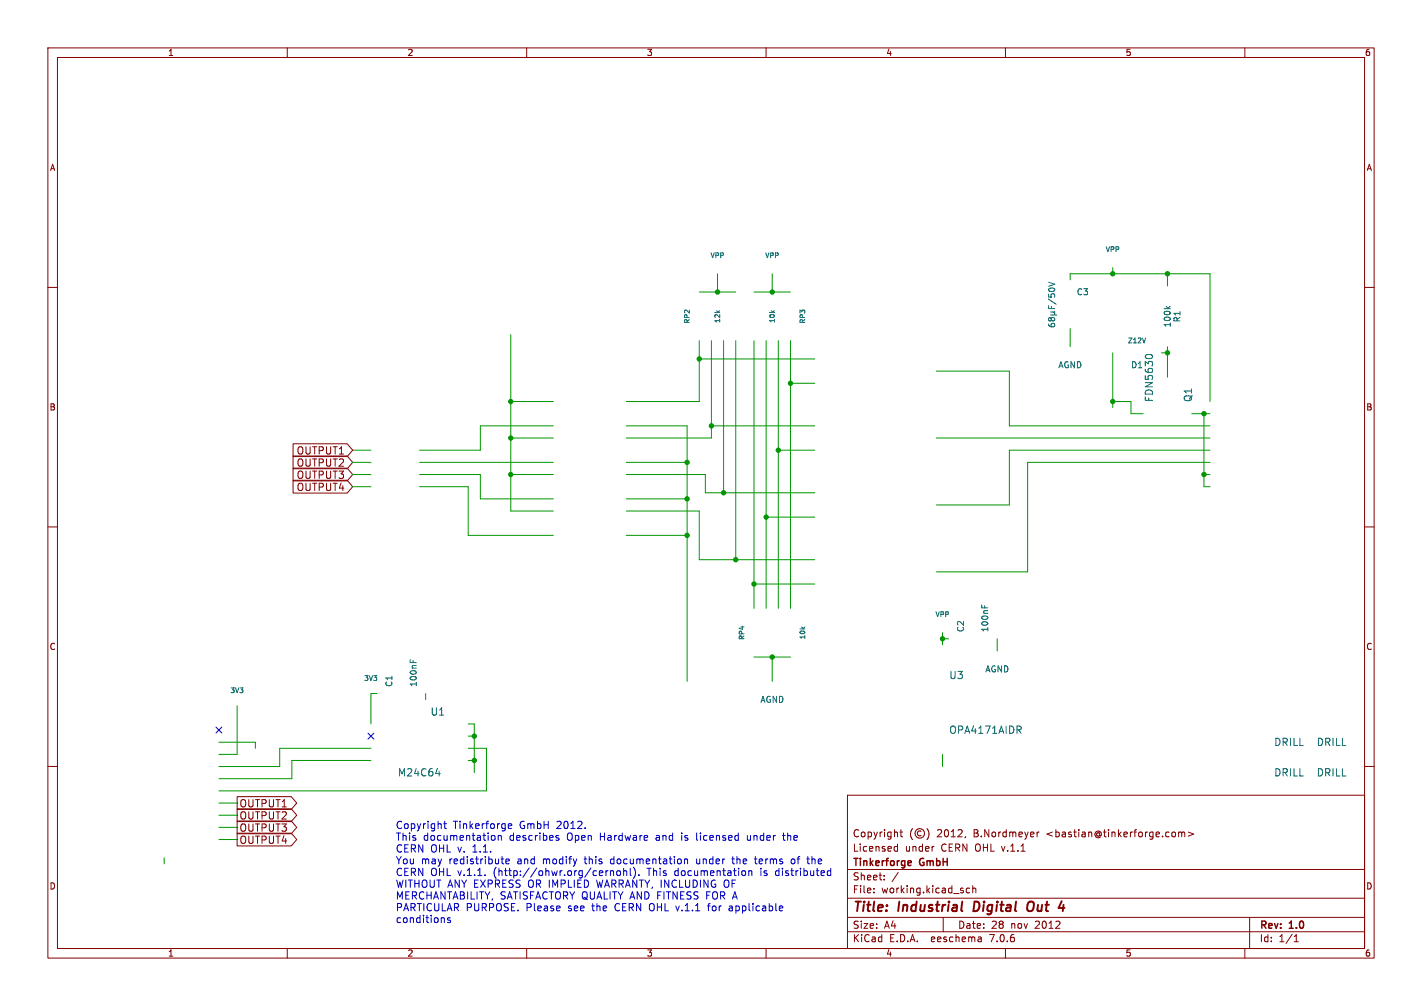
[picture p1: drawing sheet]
<svg xmlns="http://www.w3.org/2000/svg" width="297mm" height="210mm" viewBox="0 0 297 210" stroke-linecap="round" stroke-linejoin="round" font-family="sans-serif">
<g fill="none" stroke="#840000" stroke-width=".21">
<path d="M10 10h277v190h-277zM12 12h273v186h-273zM60 10v2M110 10v2M160 10v2M210 10v2M260 10v2M10 60h2M285 60h2M61.2 97.7h11.3l1.2 1.4-1.2 1.3h-11.3zM61.2 95.2h11.3l1.2 1.3-1.2 1.4h-11.3zM61.2 92.6h11.3l1.2 1.4-1.2 1.3h-11.3z"/>
<path d="M10 110h2M61.2 100.3h11.3l1.2 1.3-1.2 1.3h-11.3zM285 110h2M10 160h2M285 160h2M49.5 168.8h11.3l1.2 1.4-1.2 1.3h-11.3zM49.5 166.3h11.3l1.2 1.3-1.2 1.4h-11.3zM49.5 171.4h11.3l1.2 1.3-1.2 1.4h-11.3zM49.5 173.9h11.3l1.2 1.4-1.2 1.3h-11.3zM177 166h108v32h-108zM186.9 177.6h.6M186.9 176.8h.6"/>
<path d="M187.5 176.2v1.5M188 173.7h.5M188.2 173.2v1.3l.3 .2M190.6 173a1.72 1.72 0 0 0 0 2.3M192.4 173.6a.52 .52 0 0 0-.8 .4 .52 .52 0 0 0 .8 .4M193.6 173a1.72 1.72 0 0 1 0 2.3M195 176.7h.1M201.7 174.6l-.2 .3M216.6 173.7v1M217 173.7l-.4 .3M245 173.7l.4 .1 .1 .2v.6l-.5 .1M246.2 173.8l.4-.1 .2 .2"/>
<path d="M246.2 173.7v1M246.8 173.9l.2-.2 .4 .1 .1 .9M246.8 173.9v.8M248.2 173.7l1.1 .4-1.1 .5M60 198v2M110 198v2M160 198v2M177 194.5h108M177 191.5h108M177 187.5h108M177 181.5h108M182.5 186.3v.1"/>
<path d="M182.5 185.5v.1M184.7 183.6v.1M184.7 182.8v.1M187.6 182.1l-1.3 2M197 191.5v3M202.5 185.5l-.4-.1-.3 .3 .2 .6h.5M203.2 185.5l.2-.1 .3 .1 .1 .9M203.2 184.9v1.5M204.9 195.7l.1 .9M205 196.5l-.2 .1M205 196h-.2M210 198v2"/>
<path d="M260 198v2M261 191.5v6.5M270.3 196.6h.9M270.3 195.5l.4-.4v1.5"/>
<circle cx="192.1" cy="174" r="1"/>
</g>
<path d="M203.6 188.2l-.3 2h.5M215.6 188.2a.77 .77 0 0 0-1 .7l-.1 .6 .2 .6a.71 .71 0 0 0 1-.2M221.1 189.5h1.2" fill="none" stroke="#840000" stroke-width=".4"/>
<path d="M190.1 179.7l.2 .3-.7 .2M190.3 180.6l-.2 .1" fill="none" stroke="#840000" stroke-width=".3"/>
<g fill="none" stroke="#0000c2" stroke-width=".21">
<path d="M92.7 172h.5M92.9 171.4v1.3l.3 .3M102.8 174.5l.3-.1 .3 .3-.1 .6-.2 .1-.3-.1M104.1 174.5l.2-.1 .3 .1 .1 .9M104.1 174.4v1M104.6 179.3h.6M105.7 179.8l.7-.1-.1-.3-.4-.1-.2 .2v.8h.6M106.2 172.5l.7-.2-.1-.3h-.4l-.2 .2v.7h.6M116.2 174.5h.5M116.2 174.8l.5 .2 .1 .2-.3 .2-.4-.1M122.2 172.8v.2M143 179.5l.2-.2 .3 .1 .1 .9"/>
<path d="M143 179.3v1M145.5 173.9l.1 1.4M145.5 179.3l.1 1M152.8 179.3h.6M153 178.8l.1 1.5M156.1 174.4v.8l.2 .2M157.5 179.3h.6M157.8 178.8v1.3l.2 .2M163.4 174.4h.6M163.6 173.9v1.3l.3 .2M165.7 179.3l-.3 .1-.2 .2 .1 .6 .4 .1M168.5 179.3h.6"/>
<path d="M92.7 191.7l.1 .9M94 191.7l-.3-.1-.2 .2v.2l.5 .2v.3h-.5M104.9 180.3h.3M126.8 181.8h.2M127.5 181.9l.2-.1h.4l.1 1M127.5 181.8v1M128.9 181.9l.2-.1 .4 .1 .1 .6-.1 .2-.4 .1-.2-.2zM130.3 181.9l.2-.1h.3l.1 1M130.3 181.3v1.5M131.6 181.3v1.3l.3 .2M132.4 181.1a1.79 1.79 0 0 1 0 2.2M133.5 182.6v.2"/>
<path d="M147.7 189.1h.6M148 188.8v1.3M151.3 183.9v1.1M152.8 189.1l-.5 .1M152.8 189.6h-.3l-.3 .2 .1 .3h.5M156.4 181.9l.2-.1h.4v1M156.4 181.8v1M162 181.9v.7M163.4 189.2l.1 .3-.7 .1M168.8 180.3h.3M172.9 181.8h.6M172.9 182.7h.6"/>
<path d="M173.5 181.3v1.5"/>
</g>
<g fill="none" stroke="#009600" stroke-width=".21">
<path d="M149.9 57.2v3.8M161.3 57.2v3.8M223.5 58.4v-1.2h29.2v26.6M232.4 55.9v1.3M243.8 57.2v2.5M106.7 69.9v36.8h8.9M146 71.1v12.7h-15.2M146 61h7.7M146 74.9h24.2M148.6 71.1v20.3h-17.8M151.1 71.1v31.8M153.7 71.1v45.7"/>
<path d="M157.5 61h7.6M157.5 71.1v55.9M160 71.1v55.9M162.6 71.1v55.9M165.1 71.1v55.9M195.6 77.5h15.2v11.4h41.9M223.5 68.6v3.8M232.4 73.7v11.4M242.6 73.7h1.2M243.8 72.4v6.3M73.7 96.5h3.8M73.7 99.1h3.8"/>
<path d="M73.7 94h3.8M87.6 99.1h12.7v5h15.3M87.6 96.5h28M106.7 83.8h8.9M106.7 99.1h8.9M106.7 91.4h8.9M115.6 88.9h-15.3v5.1h-12.7M130.8 88.9h12.7v53.3M130.8 96.5h12.7M130.8 99.1h16.5v3.8h22.9M148.6 88.9h21.6M162.6 94h7.6"/>
<path d="M165.1 80h5.1M195.6 91.4h57.1M232.4 83.8h3.8v2.6h2.6M248.9 86.4h3.8M251.5 99.1h1.2M251.5 86.4v15.2h1.2M252.7 96.5h-38.1v22.9h-19M252.7 94h-41.9v11.4h-15.2M73.7 101.6h3.8M87.6 101.6h10.2v10.2h17.8M130.8 111.8h12.7M130.8 104.1h12.7"/>
<path d="M130.8 106.7h15.2v10.1h24.2M160 108h10.2M157.5 137.2h7.6M157.5 121.9h12.7M161.3 137.2v5M196.8 132.1v2.5M196.8 133.4h1.3M208.3 133.4v2.5M45.7 154.9h7.6v1.3M49.5 147.3v10.2h-3.8M77.5 156.2h-19.1v3.8h-12.7M77.5 158.8h-16.5v3.8h-15.3"/>
<path d="M78.7 144.8h-1.2v6.3M88.9 144.8v1.3M97.8 156.2h3.8v8.9h-55.9M97.8 151.1h1.3v10.2M97.8 158.8h1.3M97.8 153.7h1.3M196.8 157.5v2.5M34.3 179.1v1.2M45.7 172.7h3.8M45.7 170.2h3.8M45.7 175.3h3.8M45.7 167.6h3.8"/>
</g>
<path d="M45.1 151.8l1.2 1.2M46.3 151.8l-1.2 1.2M76.9 153.1l1.2 1.2M78.1 153.1l-1.2 1.2" fill="none" stroke="#000084" stroke-width=".21"/>
<g fill="none" stroke="#006464" stroke-width=".21">
<path d="M219 58.9l1.3 .4-1.3 .5M219 62.4l1.6 1.1M219 61.4v.6l.6 .1v-.6l.6-.1 .1 .2-.1 .5M219 63.8v.6h1.3M219 67.6l.1 .4 .2 .2h.7l.3-.2-.1-.4h-.6l-.1 .4 .2 .2M219.1 60.3a.75 .75 0 0 1 1.2 .2 .72 .72 0 0 1-1.3-.1zM219.4 65.7h1.3M219.4 65.1h.7M219.6 66.5l-.3-.2-.3 .2v.3l.3 .2 .3-.2M219.6 66.5l.2-.2 .4 .1 .1 .1-.1 .4-.2 .1h-.3l-.1-.2M219.6 66.5v.3M219.6 64v.4"/>
<path d="M220.1 65.1l.2 .2-.2 .4M220.3 65l-.2 .1M239.2 74.4a.95 .95 0 0 1 1.5 0M243.6 64l.5 .4M244.4 64l-.5 .3M85.7 137.7v.6M86.3 137.9v.4M205 126.3v.6M205.7 126.5v.4M212.8 152.4l.5 .7M213 151.6l.3 .3-.1 .3-.2 .2M91 161.5h.9"/>
<path d="M91.7 161v1"/>
</g>
<g fill="#009600" stroke="#009600" stroke-width=".21">
<circle cx="251.5" cy="99.1" r=".46"/>
<circle cx="243.8" cy="57.2" r=".46"/>
<circle cx="232.4" cy="57.2" r=".46"/>
<circle cx="243.8" cy="73.7" r=".46"/>
<circle cx="251.5" cy="86.4" r=".46"/>
<circle cx="157.5" cy="121.9" r=".46"/>
<circle cx="160" cy="108" r=".46"/>
<circle cx="153.7" cy="116.8" r=".46"/>
<circle cx="99.1" cy="153.7" r=".46"/>
<circle cx="143.5" cy="111.8" r=".46"/>
<circle cx="106.7" cy="83.8" r=".46"/>
<circle cx="106.7" cy="99.1" r=".46"/>
<circle cx="106.7" cy="91.4" r=".46"/>
<circle cx="143.5" cy="96.5" r=".46"/>
<circle cx="161.3" cy="137.2" r=".46"/>
<circle cx="99.1" cy="158.8" r=".46"/>
<circle cx="143.5" cy="104.1" r=".46"/>
<circle cx="151.1" cy="102.9" r=".46"/>
<circle cx="146" cy="74.9" r=".46"/>
<circle cx="149.9" cy="61" r=".46"/>
<circle cx="161.3" cy="61" r=".46"/>
<circle cx="148.6" cy="88.9" r=".46"/>
<circle cx="232.4" cy="83.8" r=".46"/>
<circle cx="196.8" cy="133.4" r=".46"/>
<circle cx="162.6" cy="94" r=".46"/>
<circle cx="165.1" cy="80" r=".46"/>
</g>
<g font-size="2.8" fill="#840000">
<text x="178" y="190.9">Title:</text>
<text x="187.7" y="190.9">Industrial</text>
<text x="204.2" y="190.9">Digital</text>
<text x="216.2" y="190.9">Out</text>
</g>
<g font-size="2.1" fill="#006464">
<text x="241" y="84" transform="rotate(-90 241 84)">FDN5630</text>
<text x="249.1" y="84" transform="rotate(-90 249.1 84)">Q1</text>
<text x="198.2" y="142">U3</text>
<text x="89.8" y="149.6">U1</text>
<text x="198.2" y="153.4">OPA4171AIDR</text>
<text x="266" y="155.9">DRILL</text>
<text x="274.9" y="155.9">DRILL</text>
<text x="83" y="162.3">M24C64</text>
<text x="266" y="162.3">DRILL</text>
<text x="274.9" y="162.3">DRILL</text>
</g>
<g font-size="2.1" fill="#840000">
<text x="61.9" y="95.1">OUTPUT1</text>
<text x="61.9" y="100.2">OUTPUT3</text>
<text x="61.9" y="97.6">OUTPUT2</text>
<text x="61.9" y="102.7">OUTPUT4</text>
<text x="49.9" y="171.3">OUTPUT2</text>
<text x="49.9" y="168.7">OUTPUT1</text>
<text x="49.9" y="173.8">OUTPUT3</text>
<text x="49.9" y="176.4">OUTPUT4</text>
<text x="178" y="178">Licensed</text>
<text x="178" y="175">Copyright</text>
<text x="189" y="178">under</text>
<text x="195.7" y="175">2012,</text>
<text x="196.6" y="178">CERN OHL v.1.1</text>
<text x="203.5" y="175">B.Nordmeyer</text>
<text x="218.8" y="175">&lt;bastian@tinkerforge.com&gt;</text>
<text x="178" y="184">Sheet:</text>
<text x="178" y="181.2">Tinkerforge</text>
<text x="192.2" y="181.2">GmbH</text>
<text x="178" y="186.7">File:</text>
<text x="184.1" y="186.7">working.kicad_sch</text>
<text x="178" y="196.9">KiCad</text>
<text x="178" y="194.1">Size:</text>
<text x="184.7" y="194.1">A4</text>
<text x="185.7" y="196.9">E.D.A.</text>
<text x="194.6" y="196.9">eeschema</text>
<text x="200" y="194.1">Date:</text>
<text x="207" y="196.9">7.0.6</text>
<text x="207" y="194.1">28</text>
<text x="211.2" y="194.1">nov</text>
<text x="216.3" y="194.1">2012</text>
<text x="263" y="194.3">Rev:</text>
<text x="263" y="196.9">Id:</text>
<text x="267.1" y="196.9">1/1</text>
<text x="269.4" y="194.3">1.0</text>
</g>
<g font-size="2.1" fill="#0000c2">
<text x="82.5" y="173.2">Copyright</text>
<text x="94.6" y="173.2">Tinkerforge</text>
<text x="108.5" y="173.2">GmbH</text>
<text x="116.4" y="173.2">2012.</text>
<text x="82.5" y="175.6">This</text>
<text x="82.5" y="178.1">CERN OHL v.</text>
<text x="88.4" y="175.6">documentation</text>
<text x="98.8" y="178.1">1.1.</text>
<text x="106.4" y="175.6">describes</text>
<text x="118.6" y="175.6">Open</text>
<text x="125.5" y="175.6">Hardware</text>
<text x="137.4" y="175.6">and</text>
<text x="142.8" y="175.6">is</text>
<text x="146.1" y="175.6">licensed</text>
<text x="156.8" y="175.6">under</text>
<text x="164.5" y="175.6">the</text>
<text x="82.5" y="180.5">You</text>
<text x="82.5" y="183">CERN OHL v.1.1.</text>
<text x="82.5" y="185.4">WITHOUT ANY EXPRESS OR IMPLIED</text>
<text x="87.9" y="180.5">may</text>
<text x="93.8" y="180.5">redistribute</text>
<text x="103.2" y="183">(http://ohwr.org/cernohl).</text>
<text x="108.2" y="180.5">and</text>
<text x="113.6" y="180.5">modify</text>
<text x="122.5" y="180.5">this</text>
<text x="125" y="185.4">WARRANTY, INCLUDING</text>
<text x="128" y="180.5">documentation</text>
<text x="135.5" y="183">This</text>
<text x="141.3" y="183">documentation</text>
<text x="146.1" y="180.5">under</text>
<text x="151.9" y="185.4">OF</text>
<text x="153.8" y="180.5">the</text>
<text x="158.7" y="180.5">terms</text>
<text x="159.4" y="183">is</text>
<text x="162.6" y="183">distributed</text>
<text x="166.4" y="180.5">of</text>
<text x="169.9" y="180.5">the</text>
<text x="82.5" y="187.9">MERCHANTABILITY, SATISFACTORY QUALITY AND FITNESS FOR A</text>
<text x="82.5" y="190.3">PARTICULAR PURPOSE.</text>
<text x="109.9" y="190.3">Please</text>
<text x="118.8" y="190.3">see</text>
<text x="123.9" y="190.3">the</text>
<text x="128.8" y="190.3">CERN OHL v.1.1</text>
<text x="148.7" y="190.3">for</text>
<text x="153.2" y="190.3">applicable</text>
<text x="82.5" y="192.8">conditions</text>
</g>
<g font-size="1.8" fill="#840000">
<text x="35" y="11.9">1</text>
<text x="85" y="11.9">2</text>
<text x="135" y="11.9">3</text>
<text x="185" y="11.9">4</text>
<text x="235" y="11.9">5</text>
<text x="285" y="11.9">6</text>
<text x="10.3" y="35.9">A</text>
<text x="285.3" y="35.9">A</text>
<text x="10.3" y="85.9">B</text>
<text x="285.3" y="85.9">B</text>
<text x="10.3" y="135.9">C</text>
<text x="285.3" y="135.9">C</text>
<text x="10.3" y="185.9">D</text>
<text x="285.3" y="185.9">D</text>
<text x="35" y="199.9">1</text>
<text x="85" y="199.9">2</text>
<text x="135" y="199.9">3</text>
<text x="185" y="199.9">4</text>
<text x="235" y="199.9">5</text>
<text x="285" y="199.9">6</text>
</g>
<g font-size="1.8" fill="#006464">
<text x="224.8" y="61.8">C3</text>
<text x="244.7" y="68.5" transform="rotate(-90 244.7 68.5)">100k</text>
<text x="246.7" y="67.4" transform="rotate(-90 246.7 67.4)">R1</text>
<text x="220.9" y="77.1">AGND</text>
<text x="236.1" y="77.1">D1</text>
<text x="201.5" y="132.1" transform="rotate(-90 201.5 132.1)">C2</text>
<text x="206.6" y="132.1" transform="rotate(-90 206.6 132.1)">100nF</text>
<text x="82.1" y="143.5" transform="rotate(-90 82.1 143.5)">C1</text>
<text x="87.2" y="143.5" transform="rotate(-90 87.2 143.5)">100nF</text>
<text x="205.7" y="140.6">AGND</text>
<text x="158.7" y="146.9">AGND</text>
</g>
<g font-size="1.4" fill="#006464">
<text x="230.8" y="52.8">VPP</text>
<text x="148.3" y="54.1">VPP</text>
<text x="159.7" y="54.1">VPP</text>
<text x="144.2" y="67.7" transform="rotate(-90 144.2 67.7)">RP2</text>
<text x="150.6" y="67.5" transform="rotate(-90 150.6 67.5)">12k</text>
<text x="162" y="67.5" transform="rotate(-90 162 67.5)">10k</text>
<text x="168.4" y="67.7" transform="rotate(-90 168.4 67.7)">RP3</text>
<text x="235.5" y="71.9">Z12V</text>
<text x="195.3" y="129">VPP</text>
<text x="155.7" y="133.7" transform="rotate(-90 155.7 133.7)">RP4</text>
<text x="168.4" y="133.6" transform="rotate(-90 168.4 133.6)">10k</text>
<text x="75.9" y="142.3">3V3</text>
<text x="48" y="144.9">3V3</text>
</g>
</svg>
